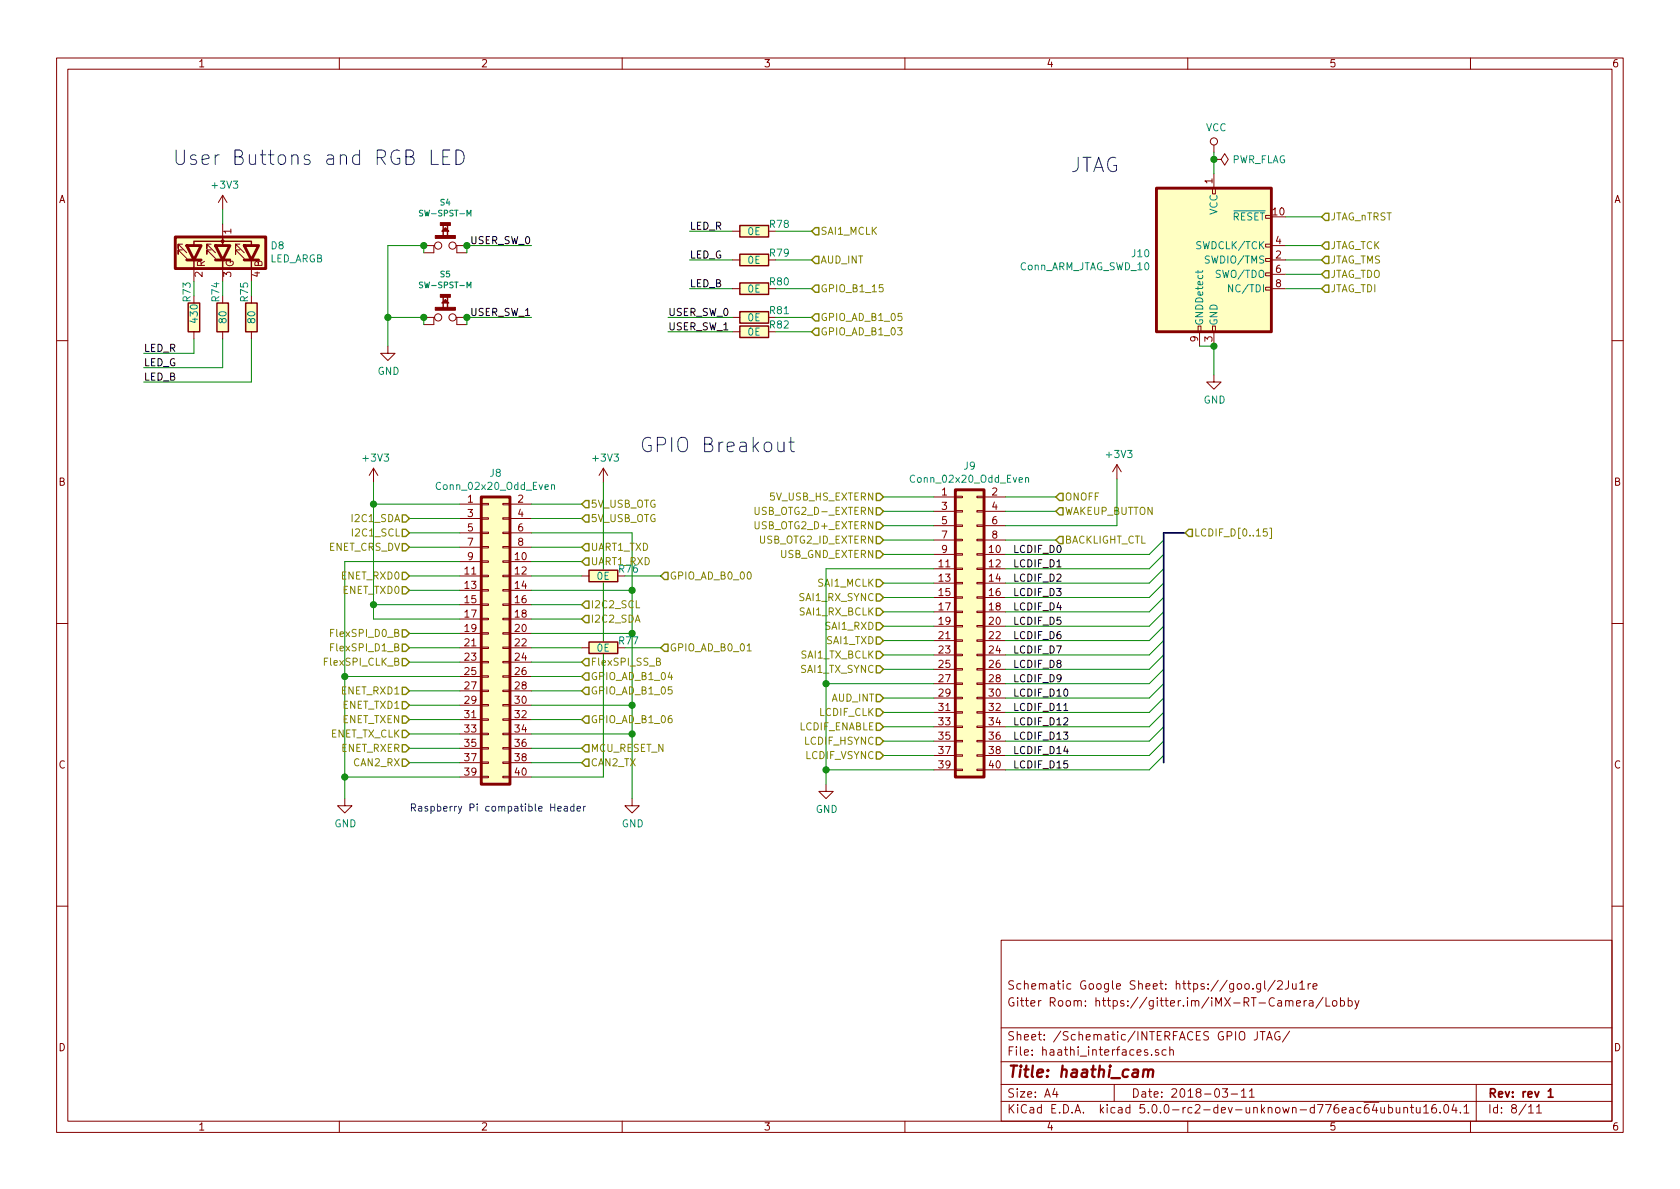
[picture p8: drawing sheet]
EESchema Schematic File Version 4
LIBS:haathi-cache
EELAYER 26 0
EELAYER END
$Descr A4 11693 8268
encoding utf-8
Sheet 1 11
Title "haathi_cam"
Date "2018-03-11"
Rev "rev 1"
Comp ""
Comment1 "Gitter Room: https://gitter.im/iMX-RT-Camera/Lobby"
Comment2 "Schematic Google Sheet: https://goo.gl/2Ju1re"
Comment3 ""
Comment4 ""
$EndDescr
Text Notes 1200 1150 0    100  ~ 0
User Buttons and RGB LED\n
Text Notes 7450 1200 0    100  ~ 0
JTAG\n
Text Notes 4450 3150 0    100  ~ 0
GPIO Breakout\n
$Comp
L haathi_mayank:Conn_02x20_Odd_Even J8
U 1 1
P 3400 4400
F 0 "J8" H 3450 5517 50  0000 C CNN
F 1 "Conn_02x20_Odd_Even" H 3450 5426 50  0000 C CNN
F 2 "" H 3400 4400 50  0001 C CNN
F 3 "~" H 3400 4400 50  0001 C CNN
	1    3400 4400
	1    0    0    -1  
$EndComp
$Comp
L haathi_mayank:Conn_02x20_Odd_Even J9
U 1 1
P 6700 4350
F 0 "J9" H 6750 5467 50  0000 C CNN
F 1 "Conn_02x20_Odd_Even" H 6750 5376 50  0000 C CNN
F 2 "" H 6700 4350 50  0001 C CNN
F 3 "~" H 6700 4350 50  0001 C CNN
	1    6700 4350
	1    0    0    -1  
$EndComp
$Comp
L haathi_mayank:Conn_ARM_JTAG_SWD_10 J10
U 1 1
P 8450 1800
F 0 "J10" H 8010 1846 50  0000 R CNN
F 1 "Conn_ARM_JTAG_SWD_10" H 8010 1755 50  0000 R CNN
F 2 "Connector_PinHeader_1.27mm:PinHeader_2x05_P1.27mm_Vertical_SMD" H 8500 1250 50  0001 L TNN
F 3 "http://infocenter.arm.com/help/topic/com.arm.doc.faqs/attached/13634/cortex_debug_connectors.pdf" V 8100 550 50  0001 C CNN
	1    8450 1800
	1    0    0    -1  
$EndComp
$Comp
L haathi_mayank:LED_ARGB D8
U 1 1
P 1550 1750
F 0 "D8" V 1596 1420 50  0000 R CNN
F 1 "LED_ARGB" V 1505 1420 50  0000 R CNN
F 2 "" H 1550 1700 50  0001 C CNN
F 3 "~" H 1550 1700 50  0001 C CNN
	1    1550 1750
	0    -1   -1   0   
$EndComp
$Comp
L haathi_mayank:R R73
U 1 1
P 1350 2200
F 0 "R73" V 1300 2300 50  0000 L CNN
F 1 "430" V 1350 2150 50  0000 L CNN
F 2 "" V 1280 2200 30  0000 C CNN
F 3 "" H 1350 2200 30  0000 C CNN
	1    1350 2200
	1    0    0    -1  
$EndComp
Wire Wire Line
	1350 2050 1350 1950
$Comp
L haathi_mayank:R R74
U 1 1
P 1550 2200
F 0 "R74" V 1500 2300 50  0000 L CNN
F 1 "80" V 1550 2150 50  0000 L CNN
F 2 "" V 1480 2200 30  0000 C CNN
F 3 "" H 1550 2200 30  0000 C CNN
	1    1550 2200
	1    0    0    -1  
$EndComp
$Comp
L haathi_mayank:R R75
U 1 1
P 1750 2200
F 0 "R75" V 1700 2300 50  0000 L CNN
F 1 "80" V 1750 2150 50  0000 L CNN
F 2 "" V 1680 2200 30  0000 C CNN
F 3 "" H 1750 2200 30  0000 C CNN
	1    1750 2200
	1    0    0    -1  
$EndComp
Wire Wire Line
	1550 2050 1550 1950
Wire Wire Line
	1750 2050 1750 1950
Wire Wire Line
	1350 2350 1350 2450
Wire Wire Line
	1350 2450 1000 2450
Wire Wire Line
	1550 2350 1550 2550
Wire Wire Line
	1550 2550 1000 2550
Wire Wire Line
	1750 2350 1750 2650
Wire Wire Line
	1750 2650 1000 2650
$Comp
L haathi_mayank:SW-SPST-M S4
U 1 1
P 3100 1700
F 0 "S4" H 3100 2002 40  0000 C CNB
F 1 "SW-SPST-M" H 3100 1926 40  0000 C CNB
F 2 "" H 3100 1700 60  0000 C CNN
F 3 "" H 3100 1700 60  0000 C CNN
	1    3100 1700
	1    0    0    -1  
$EndComp
$Comp
L haathi_mayank:SW-SPST-M S5
U 1 1
P 3100 2200
F 0 "S5" H 3100 2502 40  0000 C CNB
F 1 "SW-SPST-M" H 3100 2426 40  0000 C CNB
F 2 "" H 3100 2200 60  0000 C CNN
F 3 "" H 3100 2200 60  0000 C CNN
	1    3100 2200
	1    0    0    -1  
$EndComp
Wire Wire Line
	2950 1750 2950 1700
Wire Wire Line
	2950 2250 2950 2200
Wire Wire Line
	3250 2250 3250 2200
Connection ~ 3250 2200
Wire Wire Line
	3250 1750 3250 1700
Connection ~ 3250 1700
Wire Wire Line
	2950 1700 2700 1700
Connection ~ 2950 1700
Wire Wire Line
	2950 2200 2700 2200
Connection ~ 2950 2200
Wire Wire Line
	2700 1700 2700 2200
Connection ~ 2700 2200
Wire Wire Line
	2700 2200 2700 2400
$Comp
L power:GND #PWR087
U 1 1
P 2700 2400
F 0 "#PWR087" H 2700 2150 50  0001 C CNN
F 1 "GND" H 2705 2227 50  0000 C CNN
F 2 "" H 2700 2400 50  0001 C CNN
F 3 "" H 2700 2400 50  0001 C CNN
	1    2700 2400
	1    0    0    -1  
$EndComp
Wire Wire Line
	8950 1500 9200 1500
Wire Wire Line
	8950 1700 9200 1700
Wire Wire Line
	8950 1800 9200 1800
Wire Wire Line
	8950 1900 9200 1900
Wire Wire Line
	8950 2000 9200 2000
Text HLabel 9200 1500 2    50   Input ~ 0
JTAG_nTRST
Text HLabel 9200 1700 2    50   Input ~ 0
JTAG_TCK
Text HLabel 9200 1800 2    50   Input ~ 0
JTAG_TMS
Text HLabel 9200 1900 2    50   Input ~ 0
JTAG_TDO
Text HLabel 9200 2000 2    50   Input ~ 0
JTAG_TDI
$Comp
L power:GND #PWR093
U 1 1
P 8450 2600
F 0 "#PWR093" H 8450 2350 50  0001 C CNN
F 1 "GND" H 8455 2427 50  0000 C CNN
F 2 "" H 8450 2600 50  0001 C CNN
F 3 "" H 8450 2600 50  0001 C CNN
	1    8450 2600
	1    0    0    -1  
$EndComp
Wire Wire Line
	8350 2400 8450 2400
Connection ~ 8450 2400
$Comp
L power:VCC #PWR092
U 1 1
P 8450 1050
F 0 "#PWR092" H 8450 900 50  0001 C CNN
F 1 "VCC" H 8467 1223 50  0000 C CNN
F 2 "" H 8450 1050 50  0001 C CNN
F 3 "" H 8450 1050 50  0001 C CNN
	1    8450 1050
	1    0    0    -1  
$EndComp
Wire Wire Line
	8450 1050 8450 1100
$Comp
L power:PWR_FLAG #FLG013
U 1 1
P 8450 1100
F 0 "#FLG013" H 8450 1175 50  0001 C CNN
F 1 "PWR_FLAG" V 8450 1228 50  0000 L CNN
F 2 "" H 8450 1100 50  0001 C CNN
F 3 "" H 8450 1100 50  0001 C CNN
	1    8450 1100
	0    1    1    0   
$EndComp
Connection ~ 8450 1100
Wire Wire Line
	8450 1100 8450 1200
Text Notes 2850 5650 0    50   ~ 0
Raspberry Pi compatible Header\n
Wire Wire Line
	4800 1600 5100 1600
Wire Wire Line
	4800 1800 5100 1800
Wire Wire Line
	4800 2000 5100 2000
$Comp
L haathi_mayank:R R78
U 1 1
P 5250 1600
F 0 "R78" V 5200 1700 50  0000 L CNN
F 1 "0E" V 5250 1550 50  0000 L CNN
F 2 "" V 5180 1600 30  0000 C CNN
F 3 "" H 5250 1600 30  0000 C CNN
	1    5250 1600
	0    1    1    0   
$EndComp
Wire Wire Line
	5400 1600 5650 1600
$Comp
L haathi_mayank:R R79
U 1 1
P 5250 1800
F 0 "R79" V 5200 1900 50  0000 L CNN
F 1 "0E" V 5250 1750 50  0000 L CNN
F 2 "" V 5180 1800 30  0000 C CNN
F 3 "" H 5250 1800 30  0000 C CNN
	1    5250 1800
	0    1    1    0   
$EndComp
$Comp
L haathi_mayank:R R80
U 1 1
P 5250 2000
F 0 "R80" V 5200 2100 50  0000 L CNN
F 1 "0E" V 5250 1950 50  0000 L CNN
F 2 "" V 5180 2000 30  0000 C CNN
F 3 "" H 5250 2000 30  0000 C CNN
	1    5250 2000
	0    1    1    0   
$EndComp
Wire Wire Line
	5400 1800 5650 1800
Wire Wire Line
	5400 2000 5650 2000
$Comp
L haathi_mayank:R R81
U 1 1
P 5250 2200
F 0 "R81" V 5200 2300 50  0000 L CNN
F 1 "0E" V 5250 2150 50  0000 L CNN
F 2 "" V 5180 2200 30  0000 C CNN
F 3 "" H 5250 2200 30  0000 C CNN
	1    5250 2200
	0    1    1    0   
$EndComp
$Comp
L haathi_mayank:R R82
U 1 1
P 5250 2300
F 0 "R82" V 5200 2400 50  0000 L CNN
F 1 "0E" V 5250 2250 50  0000 L CNN
F 2 "" V 5180 2300 30  0000 C CNN
F 3 "" H 5250 2300 30  0000 C CNN
	1    5250 2300
	0    1    1    0   
$EndComp
Wire Wire Line
	5400 2200 5650 2200
Wire Wire Line
	5400 2300 5650 2300
Wire Wire Line
	6500 3450 6150 3450
Wire Wire Line
	7000 3450 7350 3450
Text HLabel 6150 3450 0    50   Input ~ 0
5V_USB_HS_EXTERN
Wire Wire Line
	6500 3550 6150 3550
Wire Wire Line
	6500 3650 6150 3650
Wire Wire Line
	6500 3750 6150 3750
Wire Wire Line
	6500 3850 6150 3850
Wire Wire Line
	6500 4050 6150 4050
Wire Wire Line
	6500 4150 6150 4150
Wire Wire Line
	6500 4250 6150 4250
Wire Wire Line
	6500 4350 6150 4350
Wire Wire Line
	6500 4450 6150 4450
Wire Wire Line
	6500 4550 6150 4550
Text HLabel 6150 3550 0    50   Input ~ 0
USB_OTG2_D-_EXTERN
Text HLabel 6150 3650 0    50   Input ~ 0
USB_OTG2_D+_EXTERN
Text HLabel 6150 3750 0    50   Input ~ 0
USB_OTG2_ID_EXTERN
Text HLabel 6150 3850 0    50   Input ~ 0
USB_GND_EXTERN
Wire Wire Line
	7000 3550 7350 3550
Wire Wire Line
	7000 3750 7350 3750
Wire Wire Line
	6500 4650 6150 4650
Wire Wire Line
	6500 4850 6150 4850
Wire Wire Line
	6500 4950 6150 4950
Wire Wire Line
	6500 5050 6150 5050
Wire Wire Line
	6500 5250 6150 5250
Wire Wire Line
	3700 3500 4050 3500
Wire Wire Line
	3700 3600 4050 3600
Wire Wire Line
	3700 3800 4050 3800
Wire Wire Line
	3700 3900 4050 3900
Wire Wire Line
	3700 4000 4050 4000
Wire Wire Line
	3700 4200 4050 4200
Wire Wire Line
	3700 4300 4050 4300
Wire Wire Line
	3700 4500 4050 4500
Wire Wire Line
	3700 4600 4050 4600
Wire Wire Line
	3700 4700 4050 4700
Wire Wire Line
	3700 4800 4050 4800
Wire Wire Line
	3700 5000 4050 5000
Wire Wire Line
	3700 5200 4050 5200
Wire Wire Line
	3700 5300 4050 5300
Wire Wire Line
	3200 3600 2850 3600
Wire Wire Line
	3200 3700 2850 3700
Wire Wire Line
	3200 3800 2850 3800
Wire Wire Line
	3200 4000 2850 4000
Wire Wire Line
	3200 4100 2850 4100
Wire Wire Line
	3200 4400 2850 4400
Wire Wire Line
	3200 4500 2850 4500
Wire Wire Line
	3200 4600 2850 4600
Wire Wire Line
	3200 4800 2850 4800
Wire Wire Line
	3200 4900 2850 4900
Wire Wire Line
	3200 5000 2850 5000
Wire Wire Line
	3200 5100 2850 5100
Wire Wire Line
	3200 5200 2850 5200
Wire Wire Line
	3200 5300 2850 5300
Text HLabel 7350 3450 2    50   Input ~ 0
ONOFF
Text HLabel 7350 3550 2    50   Input ~ 0
WAKEUP_BUTTON
$Comp
L power:+3V3 #PWR086
U 1 1
P 2600 3350
F 0 "#PWR086" H 2600 3200 50  0001 C CNN
F 1 "+3V3" H 2615 3523 50  0000 C CNN
F 2 "" H 2600 3350 50  0001 C CNN
F 3 "" H 2600 3350 50  0001 C CNN
	1    2600 3350
	1    0    0    -1  
$EndComp
Text HLabel 4050 3500 2    50   Input ~ 0
5V_USB_OTG
Text HLabel 4050 3600 2    50   Input ~ 0
5V_USB_OTG
$Comp
L power:GND #PWR085
U 1 1
P 2400 5550
F 0 "#PWR085" H 2400 5300 50  0001 C CNN
F 1 "GND" H 2405 5377 50  0000 C CNN
F 2 "" H 2400 5550 50  0001 C CNN
F 3 "" H 2400 5550 50  0001 C CNN
	1    2400 5550
	1    0    0    -1  
$EndComp
Wire Wire Line
	2400 3900 2400 4700
Wire Wire Line
	2400 3900 3200 3900
Wire Wire Line
	2400 4700 3200 4700
Connection ~ 2400 4700
Wire Wire Line
	2400 4700 2400 5400
Wire Wire Line
	2400 5400 3200 5400
Connection ~ 2400 5400
Wire Wire Line
	2400 5400 2400 5550
Wire Wire Line
	2600 3500 2600 3350
Wire Wire Line
	2600 3500 3200 3500
Wire Wire Line
	2600 4300 2600 4200
Wire Wire Line
	2600 4300 3200 4300
Connection ~ 2600 3500
$Comp
L power:GND #PWR089
U 1 1
P 4400 5550
F 0 "#PWR089" H 4400 5300 50  0001 C CNN
F 1 "GND" H 4405 5377 50  0000 C CNN
F 2 "" H 4400 5550 50  0001 C CNN
F 3 "" H 4400 5550 50  0001 C CNN
	1    4400 5550
	1    0    0    -1  
$EndComp
Wire Wire Line
	4400 5100 4400 5550
Wire Wire Line
	3700 5100 4400 5100
Wire Wire Line
	4400 3700 4400 4100
Wire Wire Line
	3700 3700 4400 3700
Connection ~ 4400 5100
Wire Wire Line
	3700 4100 4400 4100
Connection ~ 4400 4100
Wire Wire Line
	4400 4100 4400 4400
Wire Wire Line
	3700 4400 4400 4400
Connection ~ 4400 4400
Wire Wire Line
	4400 4400 4400 4900
Wire Wire Line
	3700 4900 4400 4900
Connection ~ 4400 4900
Wire Wire Line
	4400 4900 4400 5100
Text HLabel 2850 3700 0    50   Input ~ 0
I2C1_SCL
Text HLabel 2850 3600 0    50   Input ~ 0
I2C1_SDA
Text HLabel 4050 3800 2    50   Input ~ 0
UART1_TXD
Text HLabel 4050 3900 2    50   Input ~ 0
UART1_RXD
Text HLabel 2850 4400 0    50   Input ~ 0
FlexSPI_D0_B
Text HLabel 2850 4500 0    50   Input ~ 0
FlexSPI_D1_B
Text HLabel 2850 4600 0    50   Input ~ 0
FlexSPI_CLK_B
Text HLabel 4050 4600 2    50   Input ~ 0
FlexSPI_SS_B
$Comp
L power:GND #PWR090
U 1 1
P 5750 5450
F 0 "#PWR090" H 5750 5200 50  0001 C CNN
F 1 "GND" H 5755 5277 50  0000 C CNN
F 2 "" H 5750 5450 50  0001 C CNN
F 3 "" H 5750 5450 50  0001 C CNN
	1    5750 5450
	1    0    0    -1  
$EndComp
Text HLabel 6150 4050 0    50   Input ~ 0
SAI1_MCLK
Text HLabel 6150 4850 0    50   Input ~ 0
AUD_INT
Text HLabel 6150 4150 0    50   Input ~ 0
SAI1_RX_SYNC
Text HLabel 6150 4250 0    50   Input ~ 0
SAI1_RX_BCLK
Text HLabel 6150 4350 0    50   Input ~ 0
SAI1_RXD
Text HLabel 6150 4450 0    50   Input ~ 0
SAI1_TXD
Text HLabel 6150 4550 0    50   Input ~ 0
SAI1_TX_BCLK
Text HLabel 6150 4650 0    50   Input ~ 0
SAI1_TX_SYNC
Wire Wire Line
	5750 4750 6500 4750
Wire Wire Line
	5750 3950 6500 3950
Wire Wire Line
	5750 3950 5750 4750
Connection ~ 5750 4750
Wire Wire Line
	5750 5350 6500 5350
Connection ~ 5750 5350
Wire Wire Line
	5750 5350 5750 5450
Text HLabel 4050 5300 2    50   Input ~ 0
CAN2_TX
Text HLabel 2850 5300 0    50   Input ~ 0
CAN2_RX
Wire Wire Line
	5750 4750 5750 5350
Wire Wire Line
	6500 5150 6150 5150
Wire Wire Line
	7000 3950 8000 3950
Wire Wire Line
	7000 4050 8000 4050
Wire Wire Line
	7000 4150 8000 4150
Wire Wire Line
	7000 4350 8000 4350
Wire Wire Line
	7000 4450 8000 4450
Wire Wire Line
	7000 4650 8000 4650
Wire Wire Line
	7000 4850 8000 4850
Wire Wire Line
	7000 4950 8000 4950
Wire Wire Line
	7000 5050 8000 5050
Wire Wire Line
	7000 5150 8000 5150
Wire Wire Line
	7000 4750 8000 4750
Wire Wire Line
	7000 4250 8000 4250
Wire Wire Line
	7000 4550 8000 4550
Entry Wire Line
	8000 3950 8100 3850
Entry Wire Line
	8000 4050 8100 3950
Entry Wire Line
	8000 4150 8100 4050
Entry Wire Line
	8000 4250 8100 4150
Entry Wire Line
	8000 4350 8100 4250
Entry Wire Line
	8000 4450 8100 4350
Entry Wire Line
	8000 4550 8100 4450
Entry Wire Line
	8000 4650 8100 4550
Entry Wire Line
	8000 4750 8100 4650
Entry Wire Line
	8000 4850 8100 4750
Entry Wire Line
	8000 4950 8100 4850
Entry Wire Line
	8000 5050 8100 4950
Entry Wire Line
	8000 5150 8100 5050
Wire Wire Line
	7000 3850 8000 3850
Wire Wire Line
	7000 5250 8000 5250
Wire Wire Line
	7000 5350 8000 5350
Entry Wire Line
	8000 3850 8100 3750
Entry Wire Line
	8000 5250 8100 5150
Entry Wire Line
	8000 5350 8100 5250
Wire Bus Line
	8100 3700 8250 3700
Text HLabel 8250 3700 2    50   Input ~ 0
LCDIF_D[0..15]
Text Label 7050 3850 0    50   ~ 0
LCDIF_D0
Text Label 7050 3950 0    50   ~ 0
LCDIF_D1
Text Label 7050 4050 0    50   ~ 0
LCDIF_D2
Text Label 7050 4150 0    50   ~ 0
LCDIF_D3
Text Label 7050 4250 0    50   ~ 0
LCDIF_D4
Text Label 7050 4350 0    50   ~ 0
LCDIF_D5
Text Label 7050 4450 0    50   ~ 0
LCDIF_D6
Text Label 7050 4550 0    50   ~ 0
LCDIF_D7
Text Label 7050 4650 0    50   ~ 0
LCDIF_D8
Text Label 7050 4750 0    50   ~ 0
LCDIF_D9
Text Label 7050 4850 0    50   ~ 0
LCDIF_D10
Text Label 7050 4950 0    50   ~ 0
LCDIF_D11
Text Label 7050 5050 0    50   ~ 0
LCDIF_D12
Text Label 7050 5150 0    50   ~ 0
LCDIF_D13
Text Label 7050 5250 0    50   ~ 0
LCDIF_D14
Text Label 7050 5350 0    50   ~ 0
LCDIF_D15
Text HLabel 6150 4950 0    50   Input ~ 0
LCDIF_CLK
Text HLabel 6150 5050 0    50   Input ~ 0
LCDIF_ENABLE
Text HLabel 6150 5150 0    50   Input ~ 0
LCDIF_HSYNC
Text HLabel 6150 5250 0    50   Input ~ 0
LCDIF_VSYNC
Text HLabel 2850 3800 0    50   Input ~ 0
ENET_CRS_DV
Text HLabel 2850 4000 0    50   Input ~ 0
ENET_RXD0
Text HLabel 2850 4100 0    50   Input ~ 0
ENET_TXD0
Text HLabel 7350 3750 2    50   Input ~ 0
BACKLIGHT_CTL
Text HLabel 2850 4800 0    50   Input ~ 0
ENET_RXD1
Text HLabel 2850 4900 0    50   Input ~ 0
ENET_TXD1
Text HLabel 2850 5000 0    50   Input ~ 0
ENET_TXEN
Text HLabel 2850 5100 0    50   Input ~ 0
ENET_TX_CLK
Text HLabel 2850 5200 0    50   Input ~ 0
ENET_RXER
Text HLabel 4050 4200 2    50   Input ~ 0
I2C2_SCL
Text HLabel 4050 4300 2    50   Input ~ 0
I2C2_SDA
Text HLabel 4600 4000 2    50   Input ~ 0
GPIO_AD_B0_00
Text HLabel 4600 4500 2    50   Input ~ 0
GPIO_AD_B0_01
Text HLabel 4050 4700 2    50   Input ~ 0
GPIO_AD_B1_04
Text HLabel 4050 4800 2    50   Input ~ 0
GPIO_AD_B1_05
Text HLabel 4050 5000 2    50   Input ~ 0
GPIO_AD_B1_06
$Comp
L power:+3V3 #PWR088
U 1 1
P 4200 3350
F 0 "#PWR088" H 4200 3200 50  0001 C CNN
F 1 "+3V3" H 4215 3523 50  0000 C CNN
F 2 "" H 4200 3350 50  0001 C CNN
F 3 "" H 4200 3350 50  0001 C CNN
	1    4200 3350
	1    0    0    -1  
$EndComp
Wire Wire Line
	4200 3350 4200 5400
Wire Wire Line
	3700 5400 4200 5400
Text HLabel 5650 2000 2    50   Input ~ 0
GPIO_B1_15
$Comp
L power:+3V3 #PWR091
U 1 1
P 7775 3325
F 0 "#PWR091" H 7775 3175 50  0001 C CNN
F 1 "+3V3" H 7790 3498 50  0000 C CNN
F 2 "" H 7775 3325 50  0001 C CNN
F 3 "" H 7775 3325 50  0001 C CNN
	1    7775 3325
	1    0    0    -1  
$EndComp
Wire Wire Line
	7775 3650 7775 3325
Wire Wire Line
	7000 3650 7775 3650
Wire Wire Line
	2600 4200 3200 4200
Connection ~ 2600 4200
Wire Wire Line
	2600 4200 2600 3500
Text HLabel 5650 2300 2    50   Input ~ 0
GPIO_AD_B1_03
Text Label 4800 1600 0    50   ~ 0
LED_R
Text Label 4800 1800 0    50   ~ 0
LED_G
Text Label 4800 2000 0    50   ~ 0
LED_B
Text Label 4650 2200 0    50   ~ 0
USER_SW_0
Wire Wire Line
	4650 2200 5100 2200
Wire Wire Line
	4650 2300 5100 2300
Text Label 4650 2300 0    50   ~ 0
USER_SW_1
Wire Wire Line
	3250 1700 3700 1700
Wire Wire Line
	3250 2200 3700 2200
Text Label 3700 1700 2    50   ~ 0
USER_SW_0
Text Label 3700 2200 2    50   ~ 0
USER_SW_1
Text Label 1000 2450 0    50   ~ 0
LED_R
Text Label 1000 2550 0    50   ~ 0
LED_G
Text Label 1000 2650 0    50   ~ 0
LED_B
$Comp
L haathi_mayank:R R76
U 1 1
P 4200 4000
F 0 "R76" V 4150 4100 50  0000 L CNN
F 1 "0E" V 4200 3950 50  0000 L CNN
F 2 "" V 4130 4000 30  0000 C CNN
F 3 "" H 4200 4000 30  0000 C CNN
	1    4200 4000
	0    1    1    0   
$EndComp
$Comp
L haathi_mayank:R R77
U 1 1
P 4200 4500
F 0 "R77" V 4150 4600 50  0000 L CNN
F 1 "0E" V 4200 4450 50  0000 L CNN
F 2 "" V 4130 4500 30  0000 C CNN
F 3 "" H 4200 4500 30  0000 C CNN
	1    4200 4500
	0    1    1    0   
$EndComp
Wire Wire Line
	4350 4500 4600 4500
Wire Wire Line
	4350 4000 4600 4000
Text HLabel 5650 2200 2    50   Input ~ 0
GPIO_AD_B1_05
Wire Bus Line
	8100 3700 8100 5300
Text HLabel 4050 5200 2    50   Input ~ 0
MCU_RESET_N
Wire Wire Line
	8450 2400 8450 2600
$Comp
L power:+3V3 #PWR0107
U 1 1
P 1550 1450
F 0 "#PWR0107" H 1550 1300 50  0001 C CNN
F 1 "+3V3" H 1565 1623 50  0000 C CNN
F 2 "" H 1550 1450 50  0001 C CNN
F 3 "" H 1550 1450 50  0001 C CNN
	1    1550 1450
	1    0    0    -1  
$EndComp
Wire Wire Line
	1550 1450 1550 1550
Text HLabel 5650 1600 2    50   Input ~ 0
SAI1_MCLK
Text HLabel 5650 1800 2    50   Input ~ 0
AUD_INT
$EndSCHEMATC
